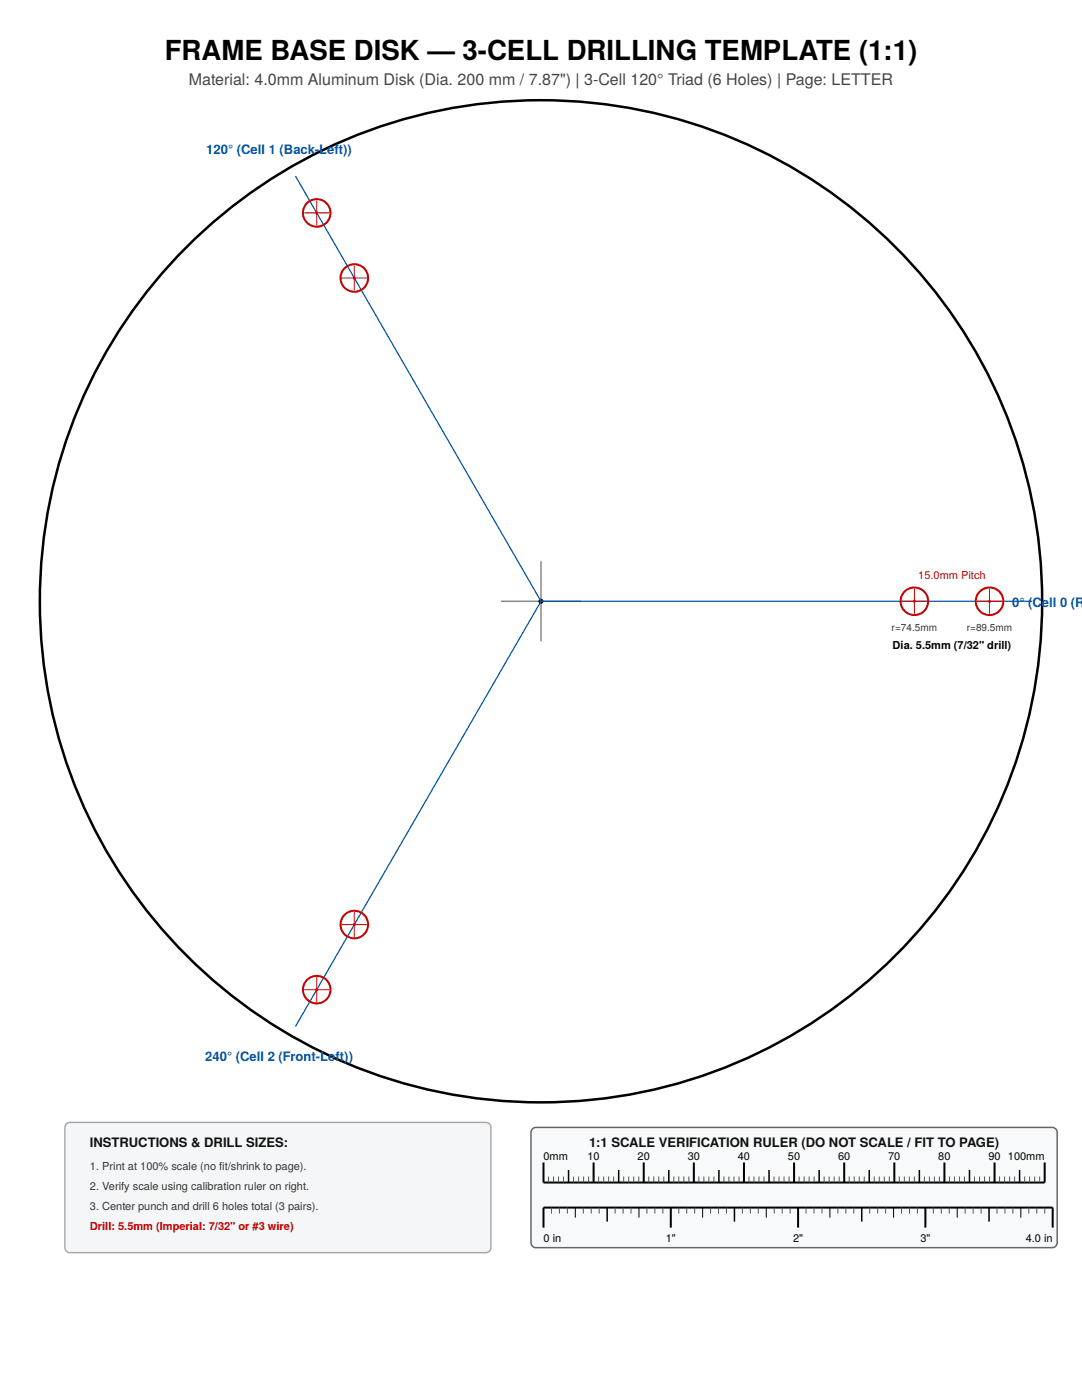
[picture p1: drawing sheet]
<svg xmlns="http://www.w3.org/2000/svg" width="216mm" height="279mm" viewBox="0 0 216 279" stroke-linecap="round" stroke-linejoin="round" font-family="sans-serif">
<circle cx="107.9" cy="120" r="100" fill="none" stroke="#000" stroke-width=".5"/>
<path d="M100 120h15.9M107.9 112v16" fill="none" stroke="#888" stroke-width=".3"/>
<circle cx="108" cy="120" r=".5" fill="#000"/>
<path d="M107.9 120h98.1" fill="none" stroke="#05a" stroke-width=".25"/>
<circle cx="182.4" cy="120" r="2.75" fill="none" stroke="#c00" stroke-width=".4"/>
<path d="M179.9 120h5.1M182.4 117.5v5" fill="none" stroke="#c00" stroke-width=".2"/>
<circle cx="182.4" cy="120" r=".3" fill="#c00"/>
<circle cx="197.4" cy="120" r="2.75" fill="none" stroke="#c00" stroke-width=".4"/>
<path d="M194.9 120h5.1M197.4 117.5v5" fill="none" stroke="#c00" stroke-width=".2"/>
<circle cx="197.4" cy="120" r=".3" fill="#c00"/>
<path d="M58.9 35.1l49 84.9z" fill="#000" stroke="#05a" stroke-width=".25"/>
<circle cx="70.7" cy="55.5" r="2.75" fill="none" stroke="#c00" stroke-width=".4"/>
<path d="M68.2 55.5h5M70.7 53v5" fill="none" stroke="#c00" stroke-width=".2"/>
<circle cx="70.7" cy="55.5" r=".3" fill="#c00"/>
<circle cx="63.2" cy="42.5" r="2.75" fill="none" stroke="#c00" stroke-width=".4"/>
<path d="M63.2 40v5M60.7 42.5h5" fill="none" stroke="#c00" stroke-width=".2"/>
<circle cx="63.2" cy="42.5" r=".3" fill="#c00"/>
<path d="M107.9 120l-49 84.9z" fill="#000" stroke="#05a" stroke-width=".25"/>
<circle cx="70.7" cy="184.5" r="2.75" fill="none" stroke="#c00" stroke-width=".4"/>
<path d="M68.2 184.5h5M70.7 182v5" fill="none" stroke="#c00" stroke-width=".2"/>
<circle cx="70.7" cy="184.5" r=".3" fill="#c00"/>
<circle cx="63.2" cy="197.5" r="2.75" fill="none" stroke="#c00" stroke-width=".4"/>
<path d="M60.7 197.5h5M63.2 195v5" fill="none" stroke="#c00" stroke-width=".2"/>
<circle cx="63.2" cy="197.5" r=".3" fill="#c00"/>
<path d="M13.2 224.3l.7-.3h83.1a1 1 0 0 1 .9 1v24a1 1 0 0 1-.9 1h-83.1a1 1 0 0 1-1-1v-24z" fill="#f4f6f8" stroke="#aaa" stroke-width=".3"/>
<path d="M106.2 225.3l.7-.3h103a1 1 0 0 1 1.1 1v22a1 1 0 0 1-1.1 1h-103a1 1 0 0 1-.9-1v-22z" fill="#f8f9fa" stroke="#666" stroke-width=".3"/>
<g fill="none" stroke="#000" stroke-width=".4">
<path d="M108.5 232v4h100v-4M118.5 232v4M128.4 232v4M138.5 232v4M148.5 232v4M158.4 232v4M168.4 232v4M178.5 232v4M188.4 232v4M198.4 232v4M108.5 245v-4h101.6v4M133.9 241v4"/>
<path d="M159.3 241v4M184.7 241v4"/>
</g>
<g fill="none" stroke="#555" stroke-width=".2">
<path d="M109.5 234.8v1.2M110.4 234.8v1.2M111.5 234.8v1.2M112.5 234.8v1.2M114.5 234.8v1.2M115.5 234.8v1.2M116.4 234.8v1.2M117.5 234.8v1.2M119.4 234.8v1.2M120.5 234.8v1.2M121.5 234.8v1.2M122.4 234.8v1.2"/>
<path d="M124.5 234.8v1.2M125.4 234.8v1.2M126.5 234.8v1.2M127.5 234.8v1.2M129.5 234.8v1.2M130.5 234.8v1.2M131.4 234.8v1.2M132.5 234.8v1.2M134.4 234.8v1.2M135.5 234.8v1.2M136.5 234.8v1.2M137.4 234.8v1.2"/>
<path d="M139.5 234.8v1.2M140.4 234.8v1.2M141.5 234.8v1.2M142.5 234.8v1.2M144.5 234.8v1.2M145.5 234.8v1.2M146.4 234.8v1.2M147.5 234.8v1.2M149.4 234.8v1.2M150.5 234.8v1.2M151.5 234.8v1.2M152.4 234.8v1.2"/>
<path d="M154.5 234.8v1.2M155.4 234.8v1.2M156.4 234.8v1.2M157.5 234.8v1.2M159.4 234.8v1.2M160.5 234.8v1.2M161.4 234.8v1.2M162.4 234.8v1.2M164.4 234.8v1.2M165.4 234.8v1.2M166.5 234.8v1.2M167.4 234.8v1.2"/>
<path d="M169.5 234.8v1.2M170.4 234.8v1.2M171.4 234.8v1.2M172.5 234.8v1.2M174.5 234.8v1.2M175.5 234.8v1.2M176.4 234.8v1.2M177.5 234.8v1.2M179.4 234.8v1.2M180.5 234.8v1.2M181.5 234.8v1.2M182.4 234.8v1.2"/>
<path d="M184.5 234.8v1.2M185.4 234.8v1.2M186.5 234.8v1.2M187.5 234.8v1.2M189.4 234.8v1.2M190.5 234.8v1.2M191.4 234.8v1.2M192.4 234.8v1.2M194.4 234.8v1.2M195.4 234.8v1.2M196.5 234.8v1.2M197.4 234.8v1.2"/>
<path d="M199.5 234.8v1.2M200.4 234.8v1.2M201.4 234.8v1.2M202.5 234.8v1.2M204.4 234.8v1.2M205.5 234.8v1.2M206.4 234.8v1.2M207.4 234.8v1.2M110 241v1.2M111.6 241v1.2M113.2 241v1.2M116.4 241v1.2"/>
<path d="M118 241v1.2M119.6 241v1.2M122.7 241v1.2M124.3 241v1.2M125.9 241v1.2M129.1 241v1.2M130.7 241v1.2M132.3 241v1.2M135.4 241v1.2M137 241v1.2M138.6 241v1.2M141.8 241v1.2"/>
<path d="M143.4 241v1.2M145 241v1.2M148.1 241v1.2M149.7 241v1.2M151.3 241v1.2M154.5 241v1.2M156.1 241v1.2M157.7 241v1.2M160.8 241v1.2M162.4 241v1.2M164 241v1.2M167.2 241v1.2"/>
<path d="M168.8 241v1.2M170.4 241v1.2M173.5 241v1.2M175.1 241v1.2M176.7 241v1.2M179.9 241v1.2M181.5 241v1.2M183.1 241v1.2M186.2 241v1.2M187.8 241v1.2M189.4 241v1.2M192.6 241v1.2"/>
<path d="M194.2 241v1.2M195.8 241v1.2M198.9 241v1.2M200.5 241v1.2M202.1 241v1.2M205.3 241v1.2M206.9 241v1.2M208.5 241v1.2"/>
</g>
<g fill="none" stroke="#000" stroke-width=".3">
<path d="M113.4 233.5v2.5M123.5 233.5v2.5M133.5 233.5v2.5M143.4 233.5v2.5M153.5 233.5v2.5M163.5 233.5v2.5M173.4 233.5v2.5M183.5 233.5v2.5M193.5 233.5v2.5M203.4 233.5v2.5M121.2 241v2.8M146.6 241v2.8"/>
<path d="M172 241v2.8M197.4 241v2.8"/>
</g>
<path d="M114.8 241v2M127.5 241v2M140.2 241v2M152.9 241v2M165.6 241v2M178.3 241v2M191 241v2M203.7 241v2" fill="none" stroke="#000" stroke-width=".2"/>
<text font-size="5.5" x="32.9" y="12">FRAME BASE DISK — 3-CELL DRILLING TEMPLATE (1:1)</text>
<text font-size="3.2" fill="#444" x="37.7" y="17">Material: 4.0mm Aluminum Disk (Dia. 200 mm / 7.87&quot;) | 3-Cell 120° Triad (6 Holes) | Page: LETTER</text>
<g font-size="2.6" fill="#05a">
<text x="41.2" y="30.7">120° (Cell 1 (Back-Left))</text>
<text x="202" y="121.2">0° (Cell 0 (Ri</text>
<text x="41" y="211.7">240° (Cell 2 (Front-Left))</text>
</g>
<g font-size="2.6" fill="#111">
<text x="18" y="229">INSTRUCTIONS &amp; DRILL SIZES:</text>
<text x="117.5" y="229">1:1 SCALE VERIFICATION RULER (DO NOT SCALE / FIT TO PAGE)</text>
</g>
<g font-size="2.2" fill="#c00">
<text x="183.2" y="115.5">15.0mm Pitch</text>
<text x="18" y="245.5">Drill: 5.5mm (Imperial: 7/32&quot; or #3 wire)</text>
</g>
<g font-size="2.2">
<text x="178.1" y="129.5">Dia. 5.5mm (7/32&quot; drill)</text>
<text x="108.5" y="231.5">0mm</text>
<text x="117.2" y="231.5">10</text>
<text x="127.2" y="231.5">20</text>
<text x="137.2" y="231.5">30</text>
<text x="147.2" y="231.5">40</text>
<text x="157.2" y="231.5">50</text>
<text x="167.2" y="231.5">60</text>
<text x="177.2" y="231.5">70</text>
<text x="187.2" y="231.5">80</text>
<text x="197.2" y="231.5">90</text>
<text x="201.1" y="231.5">100mm</text>
<text x="108.5" y="247.8">0 in</text>
<text x="132.8" y="247.8">1&quot;</text>
<text x="158.2" y="247.8">2&quot;</text>
<text x="183.6" y="247.8">3&quot;</text>
<text x="204.7" y="247.8">4.0 in</text>
</g>
<g font-size="2.2" fill="#333">
<text x="18" y="233.5">1. Print at 100% scale (no fit/shrink to page).</text>
<text x="18" y="237.5">2. Verify scale using calibration ruler on right.</text>
<text x="18" y="241.5">3. Center punch and drill 6 holes total (3 pairs).</text>
</g>
<g font-size="2" fill="#333">
<text x="177.9" y="126">r=74.5mm</text>
<text x="192.9" y="126">r=89.5mm</text>
</g>
</svg>
